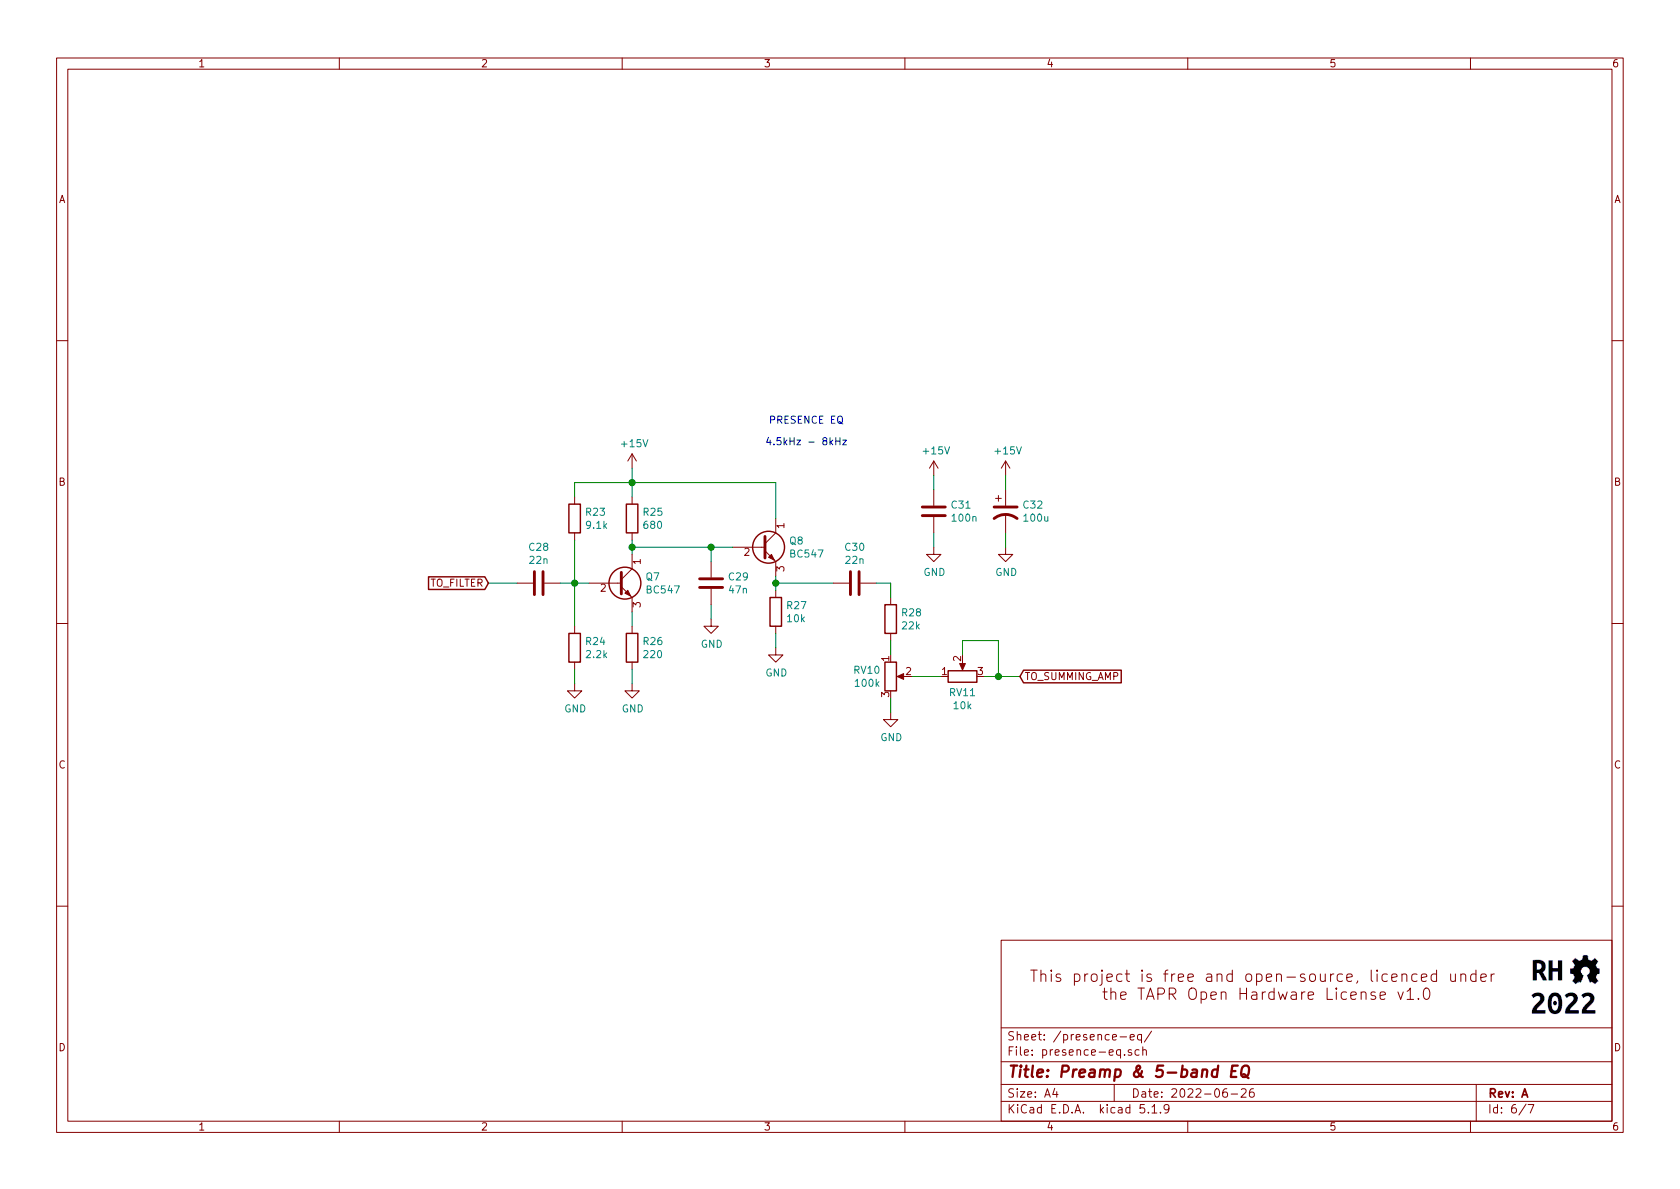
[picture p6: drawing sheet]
EESchema Schematic File Version 4
EELAYER 30 0
EELAYER END
$Descr A4 11693 8268
encoding utf-8
Sheet 6 7
Title "Preamp & 5-band EQ"
Date "2022-06-26"
Rev "A"
Comp ""
Comment1 ""
Comment2 ""
Comment3 ""
Comment4 ""
$EndDescr
$Comp
L Device:R R?
U 1 1
P 4400 3600
AR Path="/61028EB6/611115CA" Ref="R?"  Part="1" 
AR Path="/6110D687/611115CA" Ref="R25"  Part="1" 
F 0 "R25" H 4470 3646 50  0000 L CNN
F 1 "680" H 4470 3555 50  0000 L CNN
F 2 "Resistor_THT:R_Axial_DIN0207_L6.3mm_D2.5mm_P2.54mm_Vertical" V 4330 3600 50  0001 C CNN
F 3 "~" H 4400 3600 50  0001 C CNN
	1    4400 3600
	1    0    0    -1  
$EndComp
$Comp
L Device:R R?
U 1 1
P 4000 3600
AR Path="/61028EB6/611115D0" Ref="R?"  Part="1" 
AR Path="/6110D687/611115D0" Ref="R23"  Part="1" 
F 0 "R23" H 4070 3646 50  0000 L CNN
F 1 "9.1k" H 4070 3555 50  0000 L CNN
F 2 "Resistor_THT:R_Axial_DIN0207_L6.3mm_D2.5mm_P2.54mm_Vertical" V 3930 3600 50  0001 C CNN
F 3 "~" H 4000 3600 50  0001 C CNN
	1    4000 3600
	1    0    0    -1  
$EndComp
Wire Wire Line
	3900 4050 4000 4050
Wire Wire Line
	4000 3750 4000 4050
Connection ~ 4000 4050
Wire Wire Line
	4000 4050 4100 4050
Wire Wire Line
	4400 3750 4400 3800
Wire Wire Line
	4000 3450 4000 3350
Wire Wire Line
	4000 3350 4400 3350
Wire Wire Line
	4400 3350 4400 3450
$Comp
L Device:R R?
U 1 1
P 4400 4500
AR Path="/61028EB6/611115DE" Ref="R?"  Part="1" 
AR Path="/610E7A85/611115DE" Ref="R?"  Part="1" 
AR Path="/6110D687/611115DE" Ref="R26"  Part="1" 
F 0 "R26" H 4470 4546 50  0000 L CNN
F 1 "220" H 4470 4455 50  0000 L CNN
F 2 "Resistor_THT:R_Axial_DIN0207_L6.3mm_D2.5mm_P2.54mm_Vertical" V 4330 4500 50  0001 C CNN
F 3 "~" H 4400 4500 50  0001 C CNN
	1    4400 4500
	1    0    0    -1  
$EndComp
$Comp
L Device:R R?
U 1 1
P 4000 4500
AR Path="/61028EB6/611115E4" Ref="R?"  Part="1" 
AR Path="/6110D687/611115E4" Ref="R24"  Part="1" 
F 0 "R24" H 4070 4546 50  0000 L CNN
F 1 "2.2k" H 4070 4455 50  0000 L CNN
F 2 "Resistor_THT:R_Axial_DIN0207_L6.3mm_D2.5mm_P2.54mm_Vertical" V 3930 4500 50  0001 C CNN
F 3 "~" H 4000 4500 50  0001 C CNN
	1    4000 4500
	1    0    0    -1  
$EndComp
Wire Wire Line
	4000 4350 4000 4050
Wire Wire Line
	4000 4650 4000 4750
Wire Wire Line
	4400 4650 4400 4750
$Comp
L power:GND #PWR?
U 1 1
P 4000 4750
AR Path="/61028EB6/611115ED" Ref="#PWR?"  Part="1" 
AR Path="/6110D687/611115ED" Ref="#PWR0154"  Part="1" 
F 0 "#PWR0154" H 4000 4500 50  0001 C CNN
F 1 "GND" H 4005 4577 50  0000 C CNN
F 2 "" H 4000 4750 50  0001 C CNN
F 3 "" H 4000 4750 50  0001 C CNN
	1    4000 4750
	1    0    0    -1  
$EndComp
$Comp
L power:GND #PWR?
U 1 1
P 4400 4750
AR Path="/61028EB6/611115F3" Ref="#PWR?"  Part="1" 
AR Path="/6110D687/611115F3" Ref="#PWR0155"  Part="1" 
F 0 "#PWR0155" H 4400 4500 50  0001 C CNN
F 1 "GND" H 4405 4577 50  0000 C CNN
F 2 "" H 4400 4750 50  0001 C CNN
F 3 "" H 4400 4750 50  0001 C CNN
	1    4400 4750
	1    0    0    -1  
$EndComp
Wire Wire Line
	4400 4250 4400 4350
Wire Wire Line
	4400 3800 4950 3800
Connection ~ 4400 3800
Wire Wire Line
	4400 3800 4400 3850
Wire Wire Line
	4950 3900 4950 3800
Connection ~ 4950 3800
Wire Wire Line
	4950 3800 5100 3800
Wire Wire Line
	4950 4200 4950 4300
$Comp
L power:GND #PWR?
U 1 1
P 4950 4300
AR Path="/61028EB6/61111601" Ref="#PWR?"  Part="1" 
AR Path="/6110D687/61111601" Ref="#PWR0156"  Part="1" 
F 0 "#PWR0156" H 4950 4050 50  0001 C CNN
F 1 "GND" H 4955 4127 50  0000 C CNN
F 2 "" H 4950 4300 50  0001 C CNN
F 3 "" H 4950 4300 50  0001 C CNN
	1    4950 4300
	1    0    0    -1  
$EndComp
$Comp
L Device:R R?
U 1 1
P 5400 4250
AR Path="/61028EB6/6111160D" Ref="R?"  Part="1" 
AR Path="/610E7A85/6111160D" Ref="R?"  Part="1" 
AR Path="/6110D687/6111160D" Ref="R27"  Part="1" 
F 0 "R27" H 5470 4296 50  0000 L CNN
F 1 "10k" H 5470 4205 50  0000 L CNN
F 2 "Resistor_THT:R_Axial_DIN0207_L6.3mm_D2.5mm_P2.54mm_Vertical" V 5330 4250 50  0001 C CNN
F 3 "~" H 5400 4250 50  0001 C CNN
	1    5400 4250
	1    0    0    -1  
$EndComp
$Comp
L power:GND #PWR?
U 1 1
P 5400 4500
AR Path="/61028EB6/61111613" Ref="#PWR?"  Part="1" 
AR Path="/6110D687/61111613" Ref="#PWR0157"  Part="1" 
F 0 "#PWR0157" H 5400 4250 50  0001 C CNN
F 1 "GND" H 5405 4327 50  0000 C CNN
F 2 "" H 5400 4500 50  0001 C CNN
F 3 "" H 5400 4500 50  0001 C CNN
	1    5400 4500
	1    0    0    -1  
$EndComp
Wire Wire Line
	5400 3600 5400 3350
Wire Wire Line
	5400 3350 4400 3350
Connection ~ 4400 3350
Wire Wire Line
	5400 4500 5400 4400
Wire Wire Line
	5400 4100 5400 4050
Wire Wire Line
	5800 4050 5400 4050
Connection ~ 5400 4050
Wire Wire Line
	5400 4050 5400 4000
$Comp
L Device:R R?
U 1 1
P 6200 4300
AR Path="/61028EB6/61111621" Ref="R?"  Part="1" 
AR Path="/6110D687/61111621" Ref="R28"  Part="1" 
F 0 "R28" H 6270 4346 50  0000 L CNN
F 1 "22k" H 6270 4255 50  0000 L CNN
F 2 "Resistor_THT:R_Axial_DIN0207_L6.3mm_D2.5mm_P2.54mm_Vertical" V 6130 4300 50  0001 C CNN
F 3 "~" H 6200 4300 50  0001 C CNN
	1    6200 4300
	1    0    0    -1  
$EndComp
Wire Wire Line
	6100 4050 6200 4050
Wire Wire Line
	6200 4050 6200 4150
$Comp
L Device:R_POT RV?
U 1 1
P 6200 4700
AR Path="/61028EB6/61111629" Ref="RV?"  Part="1" 
AR Path="/610E7A85/61111629" Ref="RV?"  Part="1" 
AR Path="/6110D687/61111629" Ref="RV10"  Part="1" 
F 0 "RV10" H 6131 4746 50  0000 R CNN
F 1 "100k" H 6131 4655 50  0000 R CNN
F 2 "Connector_PinHeader_2.54mm:PinHeader_1x03_P2.54mm_Vertical" H 6200 4700 50  0001 C CNN
F 3 "~" H 6200 4700 50  0001 C CNN
	1    6200 4700
	1    0    0    -1  
$EndComp
$Comp
L power:GND #PWR?
U 1 1
P 6200 4950
AR Path="/61028EB6/6111162F" Ref="#PWR?"  Part="1" 
AR Path="/6110D687/6111162F" Ref="#PWR0158"  Part="1" 
F 0 "#PWR0158" H 6200 4700 50  0001 C CNN
F 1 "GND" H 6205 4777 50  0000 C CNN
F 2 "" H 6200 4950 50  0001 C CNN
F 3 "" H 6200 4950 50  0001 C CNN
	1    6200 4950
	1    0    0    -1  
$EndComp
Wire Wire Line
	6200 4950 6200 4850
$Comp
L Device:R_POT RV?
U 1 1
P 6700 4700
AR Path="/61028EB6/61111636" Ref="RV?"  Part="1" 
AR Path="/6110D687/61111636" Ref="RV11"  Part="1" 
F 0 "RV11" V 6585 4700 50  0000 C CNN
F 1 "10k" V 6494 4700 50  0000 C CNN
F 2 "Potentiometer_THT:Potentiometer_Runtron_RM-065_Vertical" H 6700 4700 50  0001 C CNN
F 3 "~" H 6700 4700 50  0001 C CNN
	1    6700 4700
	0    -1   -1   0   
$EndComp
Wire Wire Line
	6700 4550 6700 4450
Wire Wire Line
	6700 4450 6950 4450
Wire Wire Line
	6950 4450 6950 4700
Wire Wire Line
	6950 4700 6850 4700
Wire Wire Line
	6950 4700 7100 4700
Connection ~ 6950 4700
Text GLabel 7100 4700 2    50   Input ~ 0
TO_SUMMING_AMP
Wire Wire Line
	3600 4050 3400 4050
Text GLabel 3400 4050 0    50   Input ~ 0
TO_FILTER
$Comp
L power:+15V #PWR?
U 1 1
P 4400 3250
AR Path="/61028EB6/61111645" Ref="#PWR?"  Part="1" 
AR Path="/6110D687/61111645" Ref="#PWR0159"  Part="1" 
F 0 "#PWR0159" H 4400 3100 50  0001 C CNN
F 1 "+15V" H 4415 3423 50  0000 C CNN
F 2 "" H 4400 3250 50  0001 C CNN
F 3 "" H 4400 3250 50  0001 C CNN
	1    4400 3250
	1    0    0    -1  
$EndComp
Wire Wire Line
	4400 3350 4400 3250
$Comp
L Device:C C?
U 1 1
P 6500 3550
AR Path="/61028EB6/6111164C" Ref="C?"  Part="1" 
AR Path="/610E7A85/6111164C" Ref="C?"  Part="1" 
AR Path="/6110D687/6111164C" Ref="C31"  Part="1" 
F 0 "C31" H 6615 3596 50  0000 L CNN
F 1 "100n" H 6615 3505 50  0000 L CNN
F 2 "Capacitor_THT:C_Disc_D7.0mm_W2.5mm_P5.00mm" H 6538 3400 50  0001 C CNN
F 3 "~" H 6500 3550 50  0001 C CNN
	1    6500 3550
	1    0    0    -1  
$EndComp
$Comp
L power:+15V #PWR?
U 1 1
P 6500 3300
AR Path="/61028EB6/61111652" Ref="#PWR?"  Part="1" 
AR Path="/6110D687/61111652" Ref="#PWR0160"  Part="1" 
F 0 "#PWR0160" H 6500 3150 50  0001 C CNN
F 1 "+15V" H 6515 3473 50  0000 C CNN
F 2 "" H 6500 3300 50  0001 C CNN
F 3 "" H 6500 3300 50  0001 C CNN
	1    6500 3300
	1    0    0    -1  
$EndComp
$Comp
L power:GND #PWR?
U 1 1
P 6500 3800
AR Path="/61028EB6/61111658" Ref="#PWR?"  Part="1" 
AR Path="/6110D687/61111658" Ref="#PWR0161"  Part="1" 
F 0 "#PWR0161" H 6500 3550 50  0001 C CNN
F 1 "GND" H 6505 3627 50  0000 C CNN
F 2 "" H 6500 3800 50  0001 C CNN
F 3 "" H 6500 3800 50  0001 C CNN
	1    6500 3800
	1    0    0    -1  
$EndComp
Wire Wire Line
	6500 3400 6500 3300
Wire Wire Line
	6500 3800 6500 3700
$Comp
L Device:CP1 C?
U 1 1
P 7000 3550
AR Path="/61028EB6/61111660" Ref="C?"  Part="1" 
AR Path="/6110D687/61111660" Ref="C32"  Part="1" 
F 0 "C32" H 7115 3596 50  0000 L CNN
F 1 "100u" H 7115 3505 50  0000 L CNN
F 2 "Capacitor_THT:CP_Radial_D6.3mm_P2.50mm" H 7000 3550 50  0001 C CNN
F 3 "~" H 7000 3550 50  0001 C CNN
	1    7000 3550
	1    0    0    -1  
$EndComp
$Comp
L power:GND #PWR?
U 1 1
P 7000 3800
AR Path="/61028EB6/61111666" Ref="#PWR?"  Part="1" 
AR Path="/6110D687/61111666" Ref="#PWR0162"  Part="1" 
F 0 "#PWR0162" H 7000 3550 50  0001 C CNN
F 1 "GND" H 7005 3627 50  0000 C CNN
F 2 "" H 7000 3800 50  0001 C CNN
F 3 "" H 7000 3800 50  0001 C CNN
	1    7000 3800
	1    0    0    -1  
$EndComp
Wire Wire Line
	7000 3800 7000 3700
Wire Wire Line
	7000 3400 7000 3300
$Comp
L power:+15V #PWR?
U 1 1
P 7000 3300
AR Path="/61028EB6/6111166E" Ref="#PWR?"  Part="1" 
AR Path="/6110D687/6111166E" Ref="#PWR0163"  Part="1" 
F 0 "#PWR0163" H 7000 3150 50  0001 C CNN
F 1 "+15V" H 7015 3473 50  0000 C CNN
F 2 "" H 7000 3300 50  0001 C CNN
F 3 "" H 7000 3300 50  0001 C CNN
	1    7000 3300
	1    0    0    -1  
$EndComp
Text Notes 5350 2950 0    50   ~ 0
PRESENCE EQ
Wire Wire Line
	6200 4450 6200 4550
Wire Wire Line
	6350 4700 6550 4700
$Comp
L Device:C C?
U 1 1
P 3750 4050
AR Path="/61028EB6/61111677" Ref="C?"  Part="1" 
AR Path="/610E7A85/61111677" Ref="C?"  Part="1" 
AR Path="/6110D687/61111677" Ref="C28"  Part="1" 
F 0 "C28" V 3498 4050 50  0000 C CNN
F 1 "22n" V 3589 4050 50  0000 C CNN
F 2 "Capacitor_THT:C_Disc_D7.5mm_W2.5mm_P5.00mm" H 3788 3900 50  0001 C CNN
F 3 "~" H 3750 4050 50  0001 C CNN
	1    3750 4050
	0    1    1    0   
$EndComp
$Comp
L Device:C C?
U 1 1
P 5950 4050
AR Path="/61028EB6/6111167D" Ref="C?"  Part="1" 
AR Path="/610E7A85/6111167D" Ref="C?"  Part="1" 
AR Path="/6110D687/6111167D" Ref="C30"  Part="1" 
F 0 "C30" V 5698 4050 50  0000 C CNN
F 1 "22n" V 5789 4050 50  0000 C CNN
F 2 "Capacitor_THT:C_Disc_D7.5mm_W2.5mm_P5.00mm" H 5988 3900 50  0001 C CNN
F 3 "~" H 5950 4050 50  0001 C CNN
	1    5950 4050
	0    1    1    0   
$EndComp
$Comp
L Device:C C?
U 1 1
P 4950 4050
AR Path="/61028EB6/61111683" Ref="C?"  Part="1" 
AR Path="/610E7A85/61111683" Ref="C?"  Part="1" 
AR Path="/6110D687/61111683" Ref="C29"  Part="1" 
F 0 "C29" H 5065 4096 50  0000 L CNN
F 1 "47n" H 5065 4005 50  0000 L CNN
F 2 "Capacitor_THT:C_Disc_D4.3mm_W1.9mm_P5.00mm" H 4988 3900 50  0001 C CNN
F 3 "~" H 4950 4050 50  0001 C CNN
	1    4950 4050
	1    0    0    -1  
$EndComp
$Comp
L Transistor_BJT:BC547 Q7
U 1 1
P 4300 4050
F 0 "Q7" H 4491 4096 50  0000 L CNN
F 1 "BC547" H 4491 4005 50  0000 L CNN
F 2 "Package_TO_SOT_THT:TO-92_Inline_Wide" H 4500 3975 50  0001 L CIN
F 3 "https://www.onsemi.com/pub/Collateral/BC550-D.pdf" H 4300 4050 50  0001 L CNN
	1    4300 4050
	1    0    0    -1  
$EndComp
$Comp
L Transistor_BJT:BC547 Q8
U 1 1
P 5300 3800
F 0 "Q8" H 5491 3846 50  0000 L CNN
F 1 "BC547" H 5491 3755 50  0000 L CNN
F 2 "Package_TO_SOT_THT:TO-92_Inline_Wide" H 5500 3725 50  0001 L CIN
F 3 "https://www.onsemi.com/pub/Collateral/BC550-D.pdf" H 5300 3800 50  0001 L CNN
	1    5300 3800
	1    0    0    -1  
$EndComp
Text Notes 5325 3100 0    50   ~ 0
4.5kHz - 8kHz
$EndSCHEMATC
